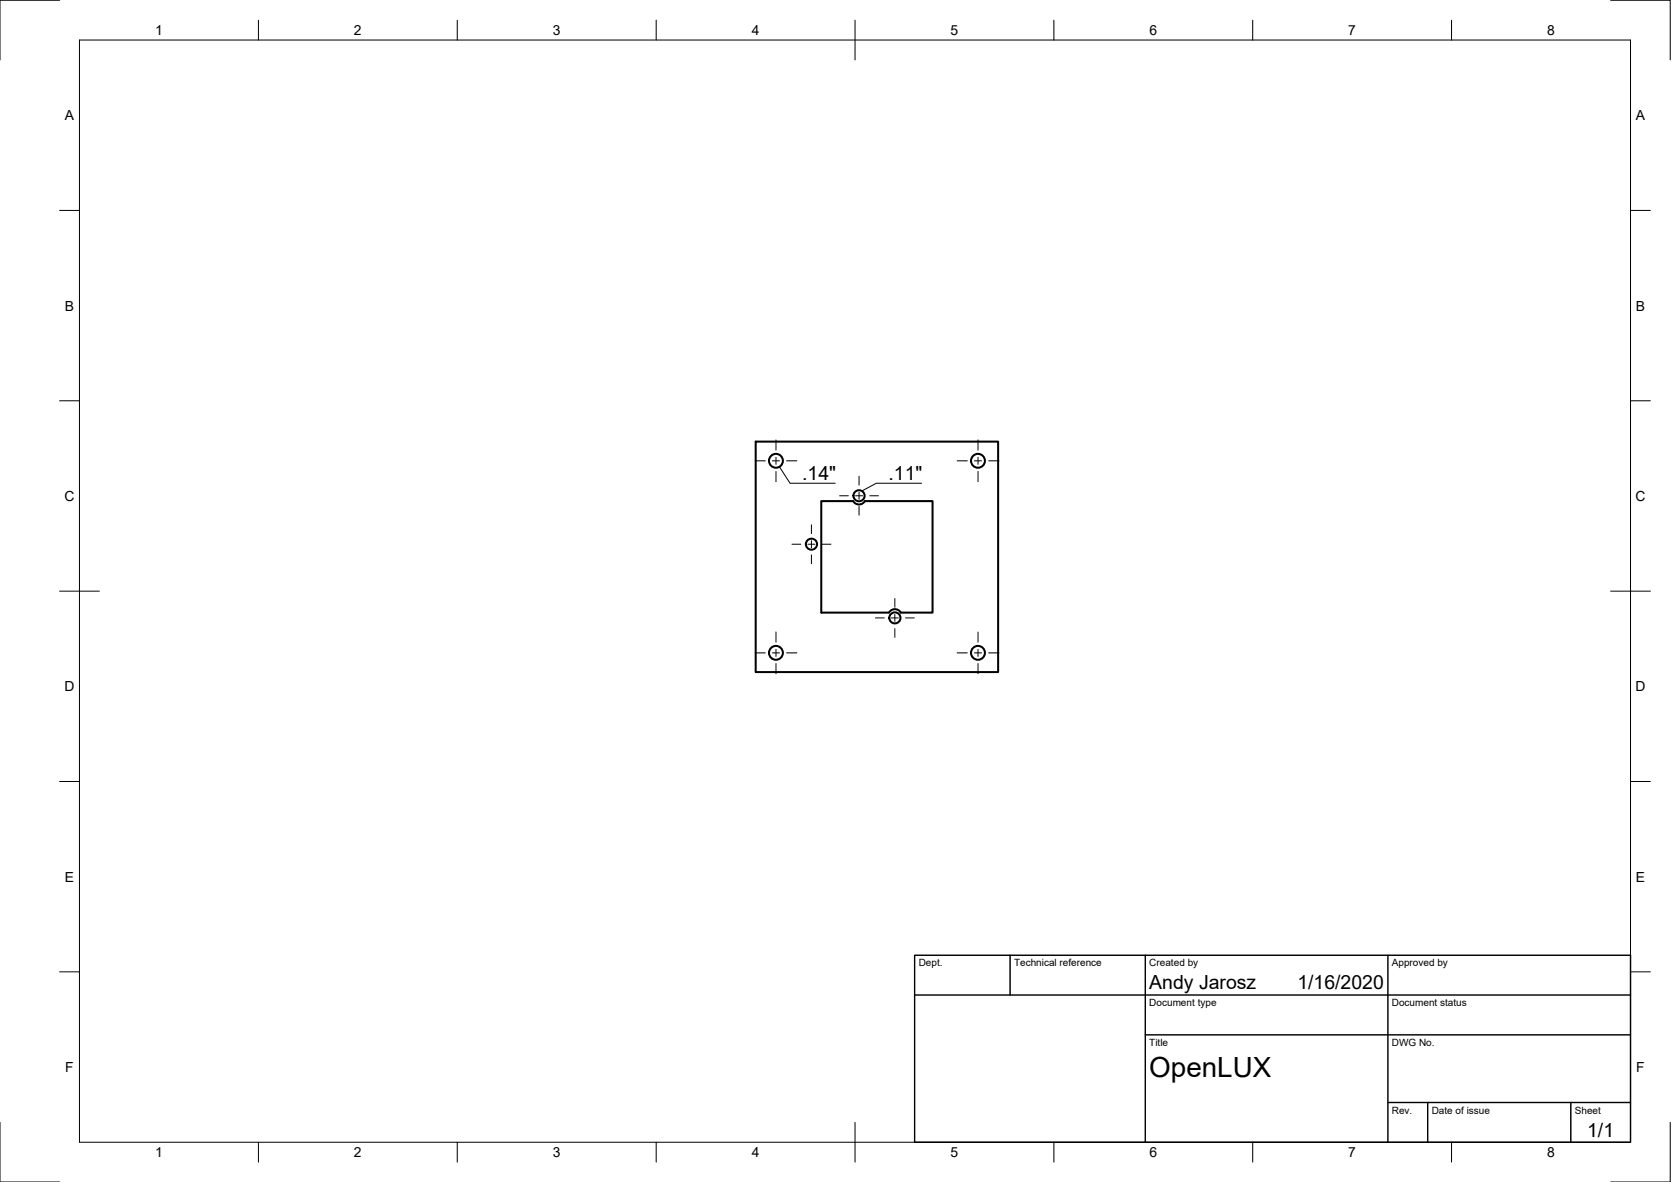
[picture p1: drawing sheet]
<svg xmlns="http://www.w3.org/2000/svg" width="420mm" height="297mm" viewBox="0 0 420 297" stroke-linecap="round" stroke-linejoin="round" font-family="sans-serif">
<!-- layer: Visible -->
<g fill="none" stroke="#000" stroke-width=".51">
<path d="M190 111h61v57.9h-61zM206.5 125.9h8a1.7 1.7 0 0 0 3 0h17v28.1l-8-.1a1.71 1.71 0 0 0-3 .1h-17z"/>
<circle cx="195.1" cy="115.8" r="1.75"/>
<circle cx="245.9" cy="115.8" r="1.75"/>
<circle cx="204" cy="136.7" r="1.4"/>
<circle cx="216" cy="124.6" r="1.4"/>
<circle cx="225" cy="155.3" r="1.4"/>
<circle cx="195.1" cy="164.1" r="1.75"/>
<circle cx="245.9" cy="164.1" r="1.75"/>
</g>
<!-- layer: Border -->
<g fill="none" stroke="#000" stroke-width=".25">
<path d="M15 .1h-15v15M20 10.1h390v276.9h-390zM65 5.1v5M115 5.1v5M165 5.1v5M215 5.1v10M265 5.1v5M315 5.1v5M365 5.1v5M405 .1h15v15M15 52.9h5M410 52.9h5"/>
<path d="M15 100.7h5M410 100.7h5M15 148.6h10M405 148.6h10M15 196.4h5M410 196.4h5M15 244.2h5M410 244.2h5M0 282.1v14.9h15M65 287v5M115 287v5M165 287v5"/>
<path d="M215 282.1v9.9M265 287v5M315 287v5M365 287v5M420 282.1v14.9h-15"/>
</g>
<!-- layer: Center Lines -->
<g fill="none" stroke="#000" stroke-width=".25">
<path d="M189.9 115.8h2.5M194.2 115.8h1.8M195.1 110.6v2.5M195.1 114.9v1.8M195.1 118.5v2.6M197.8 115.8h2.6M216 119.7v2.2M240.7 115.8h2.5M245 115.8h1.8M245.9 110.6v2.5M245.9 114.9v1.8M245.9 118.5v2.6"/>
<path d="M248.6 115.8h2.6M199.1 136.8h2.3M203.1 136.8h1.8M204 131.9v2.2M204 135.9v1.8M204 139.5v2.2M206.7 136.8h2.2M211.1 124.6h2.2M215.1 124.6h1.8M216 123.7v1.8M216 127.3v2.2M218.7 124.6h2.2"/>
<path d="M195.1 158.8v2.6M220.1 155.3h2.2M224.1 155.3h1.8M225 150.4v2.2M225 154.4v1.8M225 158v2.2M227.7 155.3h2.2M245.9 158.8v2.6M189.9 164.1h2.5M194.2 164.1h1.8M195.1 163.2v1.8M195.1 166.7v2.6"/>
<path d="M197.8 164.1h2.6M240.7 164.1h2.5M245 164.1h1.8M245.9 163.2v1.8M245.9 166.7v2.6M248.6 164.1h2.6"/>
</g>
<!-- layer: Annotations -->
<path d="M196 117.3l2.6 4.1h11.4M231.7 121.4h-11.4l-3.6 2" fill="none" stroke="#000" stroke-width=".25"/>
<!-- layer: TitleBlock -->
<path d="M230 240.1h180v46.9h-180zM230 250h180M254 240.1v9.9M288 240.1v46.9M349 240.1v46.9M288 260.1h122M349 277.1h61M359 277.1v9.9M395 277.1v9.9" fill="none" stroke="#000" stroke-width=".36"/>
<text font-size="7" x="289" y="270.6">OpenLUX</text>
<g font-size="4.9">
<text x="201.7" y="120.7">.14&quot;</text>
<text x="223.4" y="120.7">.11&quot;</text>
<text x="289" y="248.5">Andy Jarosz</text>
<text x="326.2" y="248.5">1/16/2020</text>
<text x="399.1" y="285.7">1/1</text>
</g>
<g font-size="3.5">
<text x="39" y="8.8">1</text>
<text x="89" y="8.8">2</text>
<text x="139" y="8.8">3</text>
<text x="189" y="8.8">4</text>
<text x="239" y="8.8">5</text>
<text x="289" y="8.8">6</text>
<text x="339" y="8.8">7</text>
<text x="389" y="8.8">8</text>
<text x="16.3" y="30.2">A</text>
<text x="411.3" y="30.2">A</text>
<text x="16.3" y="78">B</text>
<text x="411.3" y="78">B</text>
<text x="16.2" y="125.9">C</text>
<text x="411.2" y="125.9">C</text>
<text x="16.2" y="173.7">D</text>
<text x="411.2" y="173.7">D</text>
<text x="16.3" y="221.6">E</text>
<text x="411.3" y="221.6">E</text>
<text x="16.4" y="269.4">F</text>
<text x="411.4" y="269.4">F</text>
<text x="39" y="290.8">1</text>
<text x="89" y="290.8">2</text>
<text x="139" y="290.8">3</text>
<text x="189" y="290.8">4</text>
<text x="239" y="290.8">5</text>
<text x="289" y="290.8">6</text>
<text x="339" y="290.8">7</text>
<text x="389" y="290.8">8</text>
</g>
<g font-size="2.5">
<text x="231" y="242.9">Dept.</text>
<text x="255" y="242.9">Technical reference</text>
<text x="289" y="242.9">Created by</text>
<text x="350" y="242.9">Approved by</text>
<text x="289" y="252.8">Document type</text>
<text x="350" y="252.8">Document status</text>
<text x="289" y="262.9">Title</text>
<text x="350" y="262.9">DWG No.</text>
<text x="350" y="279.9">Rev.</text>
<text x="360" y="279.9">Date of issue</text>
<text x="396" y="279.9">Sheet</text>
</g>
</svg>
